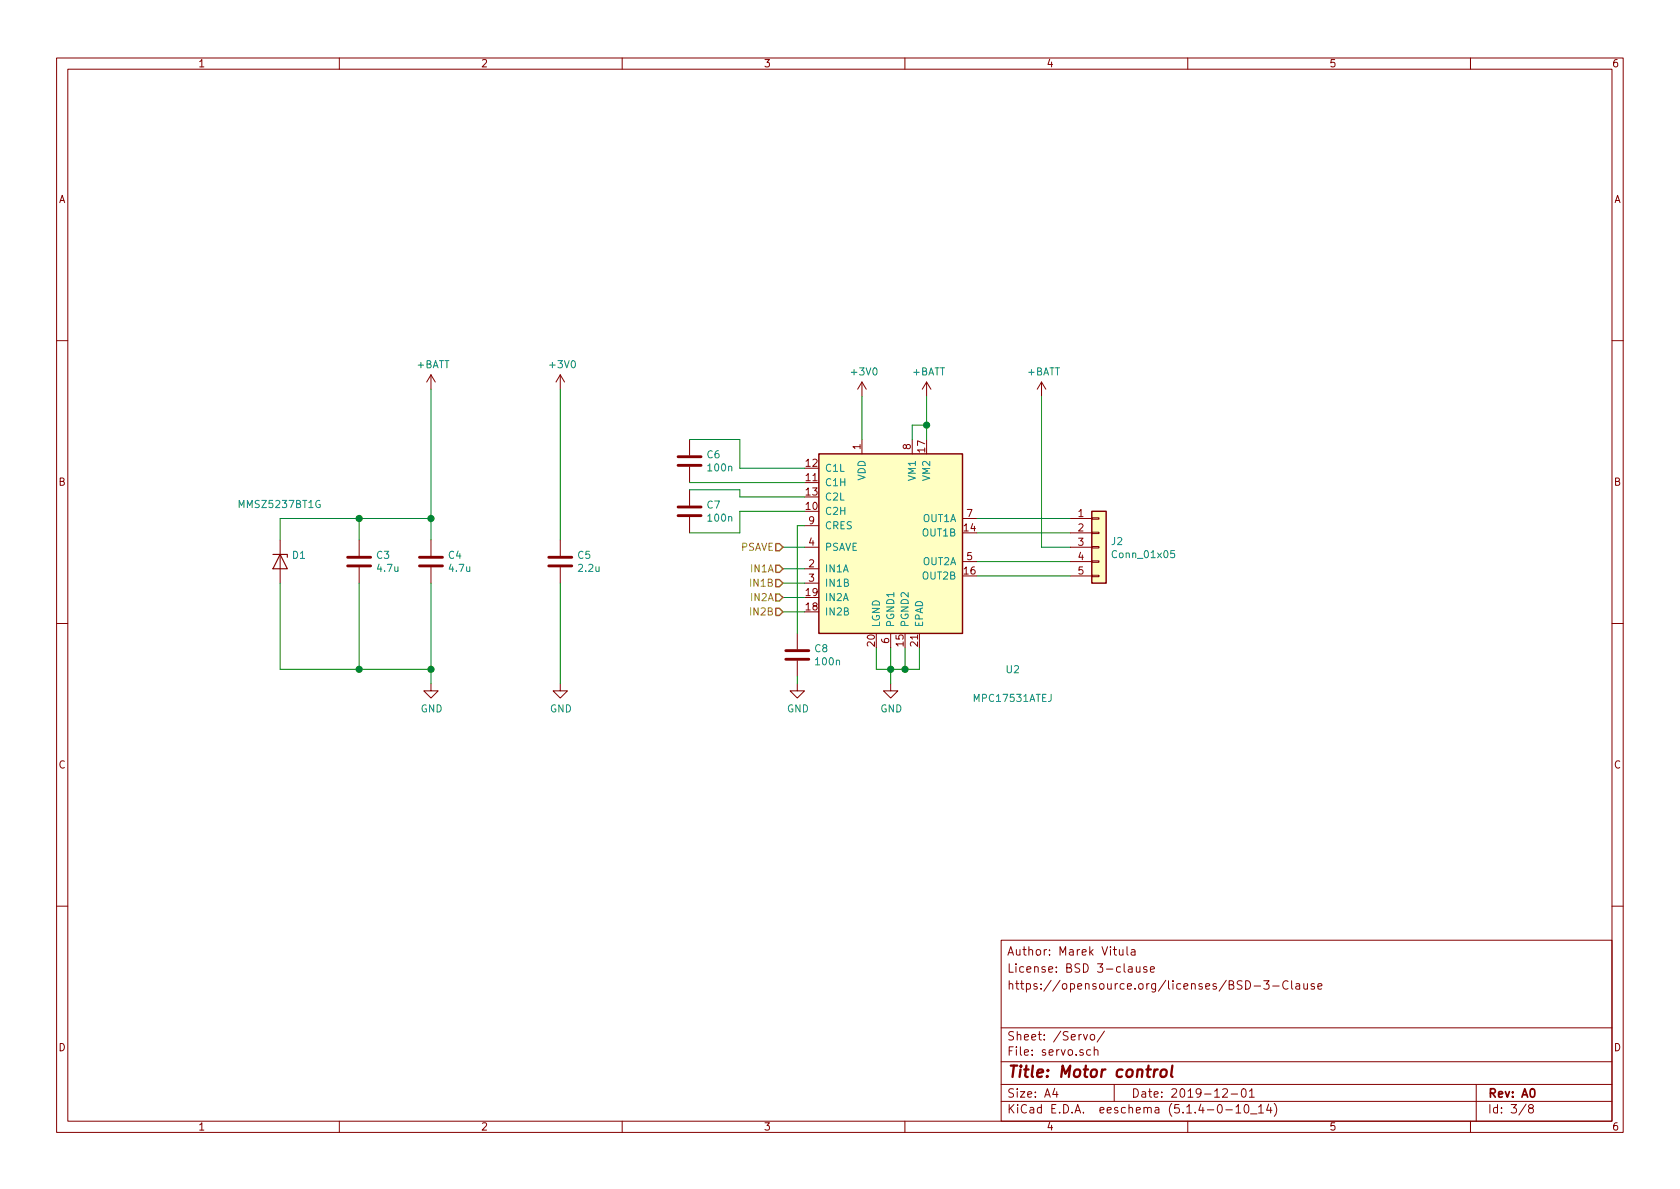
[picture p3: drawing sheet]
EESchema Schematic File Version 4
LIBS:smartlock-cache
EELAYER 30 0
EELAYER END
$Descr A4 11693 8268
encoding utf-8
Sheet 3 8
Title "Motor control"
Date "2019-12-01"
Rev "A0"
Comp ""
Comment1 ""
Comment2 "https://opensource.org/licenses/BSD-3-Clause"
Comment3 "License: BSD 3-clause"
Comment4 "Author: Marek Vitula"
$EndDescr
Text HLabel 5450 3800 0    50   Input ~ 0
PSAVE
Wire Wire Line
	5450 3800 5600 3800
Text HLabel 5450 3950 0    50   Input ~ 0
IN1A
Text HLabel 5450 4050 0    50   Input ~ 0
IN1B
Text HLabel 5450 4250 0    50   Input ~ 0
IN2B
Text HLabel 5450 4150 0    50   Input ~ 0
IN2A
Wire Wire Line
	5450 3950 5600 3950
Wire Wire Line
	5600 4050 5450 4050
Wire Wire Line
	5600 4150 5450 4150
Wire Wire Line
	5600 4250 5450 4250
$Comp
L Device:C C4
U 1 1
P 3000 3900
F 0 "C4" H 3115 3946 50  0000 L CNN
F 1 "4.7u" H 3115 3855 50  0000 L CNN
F 2 "Capacitor_SMD:C_0805_2012Metric" H 3038 3750 50  0001 C CNN
F 3 "~" H 3000 3900 50  0001 C CNN
F 4 "C0805C475K8PACTU" H 3000 3900 50  0001 C CNN "manf#"
	1    3000 3900
	1    0    0    -1  
$EndComp
$Comp
L power:+BATT #PWR06
U 1 1
P 3000 2700
F 0 "#PWR06" H 3000 2550 50  0001 C CNN
F 1 "+BATT" H 3015 2873 50  0000 C CNN
F 2 "" H 3000 2700 50  0001 C CNN
F 3 "" H 3000 2700 50  0001 C CNN
	1    3000 2700
	1    0    0    -1  
$EndComp
$Comp
L power:GND #PWR07
U 1 1
P 3000 4750
F 0 "#PWR07" H 3000 4500 50  0001 C CNN
F 1 "GND" H 3005 4577 50  0000 C CNN
F 2 "" H 3000 4750 50  0001 C CNN
F 3 "" H 3000 4750 50  0001 C CNN
	1    3000 4750
	1    0    0    -1  
$EndComp
$Comp
L Connector_Generic:Conn_01x05 J2
U 1 1
P 7650 3800
F 0 "J2" H 7730 3842 50  0000 L CNN
F 1 "Conn_01x05" H 7730 3751 50  0000 L CNN
F 2 "Connector_PinHeader_2.54mm:PinHeader_1x05_P2.54mm_Vertical" H 7650 3800 50  0001 C CNN
F 3 "~" H 7650 3800 50  0001 C CNN
F 4 "5-146274-5" H 7650 3800 50  0001 C CNN "manf#"
	1    7650 3800
	1    0    0    -1  
$EndComp
Wire Wire Line
	7450 3800 7250 3800
Wire Wire Line
	7450 3700 6800 3700
Wire Wire Line
	7450 3900 6800 3900
Wire Wire Line
	7450 4000 6800 4000
$Comp
L power:+BATT #PWR013
U 1 1
P 6450 2750
F 0 "#PWR013" H 6450 2600 50  0001 C CNN
F 1 "+BATT" H 6465 2923 50  0000 C CNN
F 2 "" H 6450 2750 50  0001 C CNN
F 3 "" H 6450 2750 50  0001 C CNN
	1    6450 2750
	1    0    0    -1  
$EndComp
$Comp
L power:+3V0 #PWR011
U 1 1
P 6000 2750
F 0 "#PWR011" H 6000 2600 50  0001 C CNN
F 1 "+3V0" H 6015 2923 50  0000 C CNN
F 2 "" H 6000 2750 50  0001 C CNN
F 3 "" H 6000 2750 50  0001 C CNN
	1    6000 2750
	1    0    0    -1  
$EndComp
Wire Wire Line
	5150 3050 5150 3250
Wire Wire Line
	5150 3700 4800 3700
$Comp
L power:GND #PWR010
U 1 1
P 5550 4750
F 0 "#PWR010" H 5550 4500 50  0001 C CNN
F 1 "GND" H 5555 4577 50  0000 C CNN
F 2 "" H 5550 4750 50  0001 C CNN
F 3 "" H 5550 4750 50  0001 C CNN
	1    5550 4750
	1    0    0    -1  
$EndComp
$Comp
L power:GND #PWR012
U 1 1
P 6200 4750
F 0 "#PWR012" H 6200 4500 50  0001 C CNN
F 1 "GND" H 6205 4577 50  0000 C CNN
F 2 "" H 6200 4750 50  0001 C CNN
F 3 "" H 6200 4750 50  0001 C CNN
	1    6200 4750
	1    0    0    -1  
$EndComp
Wire Wire Line
	6300 4650 6200 4650
Connection ~ 6200 4650
Wire Wire Line
	6200 4650 6200 4750
$Comp
L power:+3V0 #PWR08
U 1 1
P 3900 2700
F 0 "#PWR08" H 3900 2550 50  0001 C CNN
F 1 "+3V0" H 3915 2873 50  0000 C CNN
F 2 "" H 3900 2700 50  0001 C CNN
F 3 "" H 3900 2700 50  0001 C CNN
	1    3900 2700
	1    0    0    -1  
$EndComp
$Comp
L power:GND #PWR09
U 1 1
P 3900 4750
F 0 "#PWR09" H 3900 4500 50  0001 C CNN
F 1 "GND" H 3905 4577 50  0000 C CNN
F 2 "" H 3900 4750 50  0001 C CNN
F 3 "" H 3900 4750 50  0001 C CNN
	1    3900 4750
	1    0    0    -1  
$EndComp
Wire Wire Line
	3900 4750 3900 4050
Wire Wire Line
	3000 3750 3000 3600
Wire Wire Line
	3000 4050 3000 4650
Wire Wire Line
	3000 4650 3000 4750
$Comp
L Device:C C5
U 1 1
P 3900 3900
F 0 "C5" H 4015 3946 50  0000 L CNN
F 1 "2.2u" H 4015 3855 50  0000 L CNN
F 2 "Capacitor_SMD:C_0805_2012Metric" H 3938 3750 50  0001 C CNN
F 3 "~" H 3900 3900 50  0001 C CNN
F 4 "C0805C225K8RACTU" H 3900 3900 50  0001 C CNN "manf#"
	1    3900 3900
	1    0    0    -1  
$EndComp
Wire Wire Line
	6450 2750 6450 2950
Wire Wire Line
	6200 4500 6200 4650
Wire Wire Line
	6300 4500 6300 4650
$Comp
L Diplomka_lib:MPC17531ATEJ U2
U 1 1
P 6200 3700
F 0 "U2" H 7050 2750 50  0000 C CNN
F 1 "MPC17531ATEJ" H 7050 2550 50  0000 C CNN
F 2 "Package_SO:HTSSOP-20-1EP_4.4x6.5mm_P0.65mm_EP3.4x6.5mm_ThermalVias" H 6550 2950 50  0001 L CNN
F 3 "https://www.nxp.com/docs/en/data-sheet/MPC17531A.pdf" H 6350 3850 50  0001 C CNN
F 4 "MPC17531ATEJ" H 6200 3700 50  0001 C CNN "manf#"
	1    6200 3700
	1    0    0    -1  
$EndComp
Wire Wire Line
	6350 3050 6350 2950
Wire Wire Line
	6350 2950 6450 2950
Wire Wire Line
	6450 3050 6450 2950
Connection ~ 6450 2950
Wire Wire Line
	6000 2750 6000 3050
$Comp
L Device:C C7
U 1 1
P 4800 3550
F 0 "C7" H 4915 3596 50  0000 L CNN
F 1 "100n" H 4915 3505 50  0000 L CNN
F 2 "Capacitor_SMD:C_0805_2012Metric" H 4838 3400 50  0001 C CNN
F 3 "~" H 4800 3550 50  0001 C CNN
F 4 "C0805C104K8RACTU " H 4800 3550 50  0001 C CNN "#manf"
	1    4800 3550
	1    0    0    -1  
$EndComp
Wire Wire Line
	5150 3250 5600 3250
Wire Wire Line
	5600 3450 5150 3450
Wire Wire Line
	5150 3450 5150 3400
Wire Wire Line
	5150 3400 4800 3400
Wire Wire Line
	5150 3550 5600 3550
Wire Wire Line
	5150 3550 5150 3700
Wire Wire Line
	6200 4650 6100 4650
Wire Wire Line
	6100 4650 6100 4500
$Comp
L Device:C C8
U 1 1
P 5550 4550
F 0 "C8" H 5665 4596 50  0000 L CNN
F 1 "100n" H 5665 4505 50  0000 L CNN
F 2 "Capacitor_SMD:C_0805_2012Metric" H 5588 4400 50  0001 C CNN
F 3 "~" H 5550 4550 50  0001 C CNN
F 4 "C0805C104K8RACTU " H 5550 4550 50  0001 C CNN "manf#"
	1    5550 4550
	1    0    0    -1  
$EndComp
Wire Wire Line
	5550 4750 5550 4700
Wire Wire Line
	5600 3650 5550 3650
Wire Wire Line
	5550 3650 5550 4400
Wire Wire Line
	4800 3350 5600 3350
Wire Wire Line
	4800 3050 5150 3050
$Comp
L Device:C C6
U 1 1
P 4800 3200
F 0 "C6" H 4915 3246 50  0000 L CNN
F 1 "100n" H 4915 3155 50  0000 L CNN
F 2 "Capacitor_SMD:C_0805_2012Metric" H 4838 3050 50  0001 C CNN
F 3 "~" H 4800 3200 50  0001 C CNN
F 4 "C0805C104K8RACTU " H 4800 3200 50  0001 C CNN "manf#"
	1    4800 3200
	1    0    0    -1  
$EndComp
Wire Wire Line
	3900 2700 3900 3750
Wire Wire Line
	3000 2700 3000 3600
$Comp
L power:+BATT #PWR014
U 1 1
P 7250 2750
F 0 "#PWR014" H 7250 2600 50  0001 C CNN
F 1 "+BATT" H 7265 2923 50  0000 C CNN
F 2 "" H 7250 2750 50  0001 C CNN
F 3 "" H 7250 2750 50  0001 C CNN
	1    7250 2750
	1    0    0    -1  
$EndComp
Wire Wire Line
	7450 3600 6800 3600
Wire Wire Line
	7250 2750 7250 3800
$Comp
L Device:C C3
U 1 1
P 2500 3900
F 0 "C3" H 2615 3946 50  0000 L CNN
F 1 "4.7u" H 2615 3855 50  0000 L CNN
F 2 "Capacitor_SMD:C_0805_2012Metric" H 2538 3750 50  0001 C CNN
F 3 "~" H 2500 3900 50  0001 C CNN
F 4 "C0805C475K8PACTU" H 2500 3900 50  0001 C CNN "manf#"
	1    2500 3900
	1    0    0    -1  
$EndComp
Wire Wire Line
	2500 4050 2500 4650
Wire Wire Line
	2500 4650 3000 4650
Connection ~ 3000 3600
Connection ~ 3000 4650
Wire Wire Line
	2500 3600 3000 3600
Wire Wire Line
	2500 3750 2500 3600
Wire Wire Line
	1950 3600 1950 3750
$Comp
L Device:D_Zener D1
U 1 1
P 1950 3900
F 0 "D1" V 1904 3979 50  0000 L CNN
F 1 "MMSZ5237BT1G" V 1550 3600 50  0000 L CNN
F 2 "Diode_SMD:D_SOD-123" H 1950 3900 50  0001 C CNN
F 3 "~" H 1950 3900 50  0001 C CNN
F 4 "MMSZ5237BT1G" V 1950 3900 50  0001 C CNN "manf#"
	1    1950 3900
	0    1    1    0   
$EndComp
Wire Wire Line
	1950 4050 1950 4650
Wire Wire Line
	2500 3600 1950 3600
Connection ~ 2500 3600
Wire Wire Line
	2500 4650 1950 4650
Connection ~ 2500 4650
Wire Wire Line
	6400 4500 6400 4650
Wire Wire Line
	6400 4650 6300 4650
Connection ~ 6300 4650
$EndSCHEMATC
